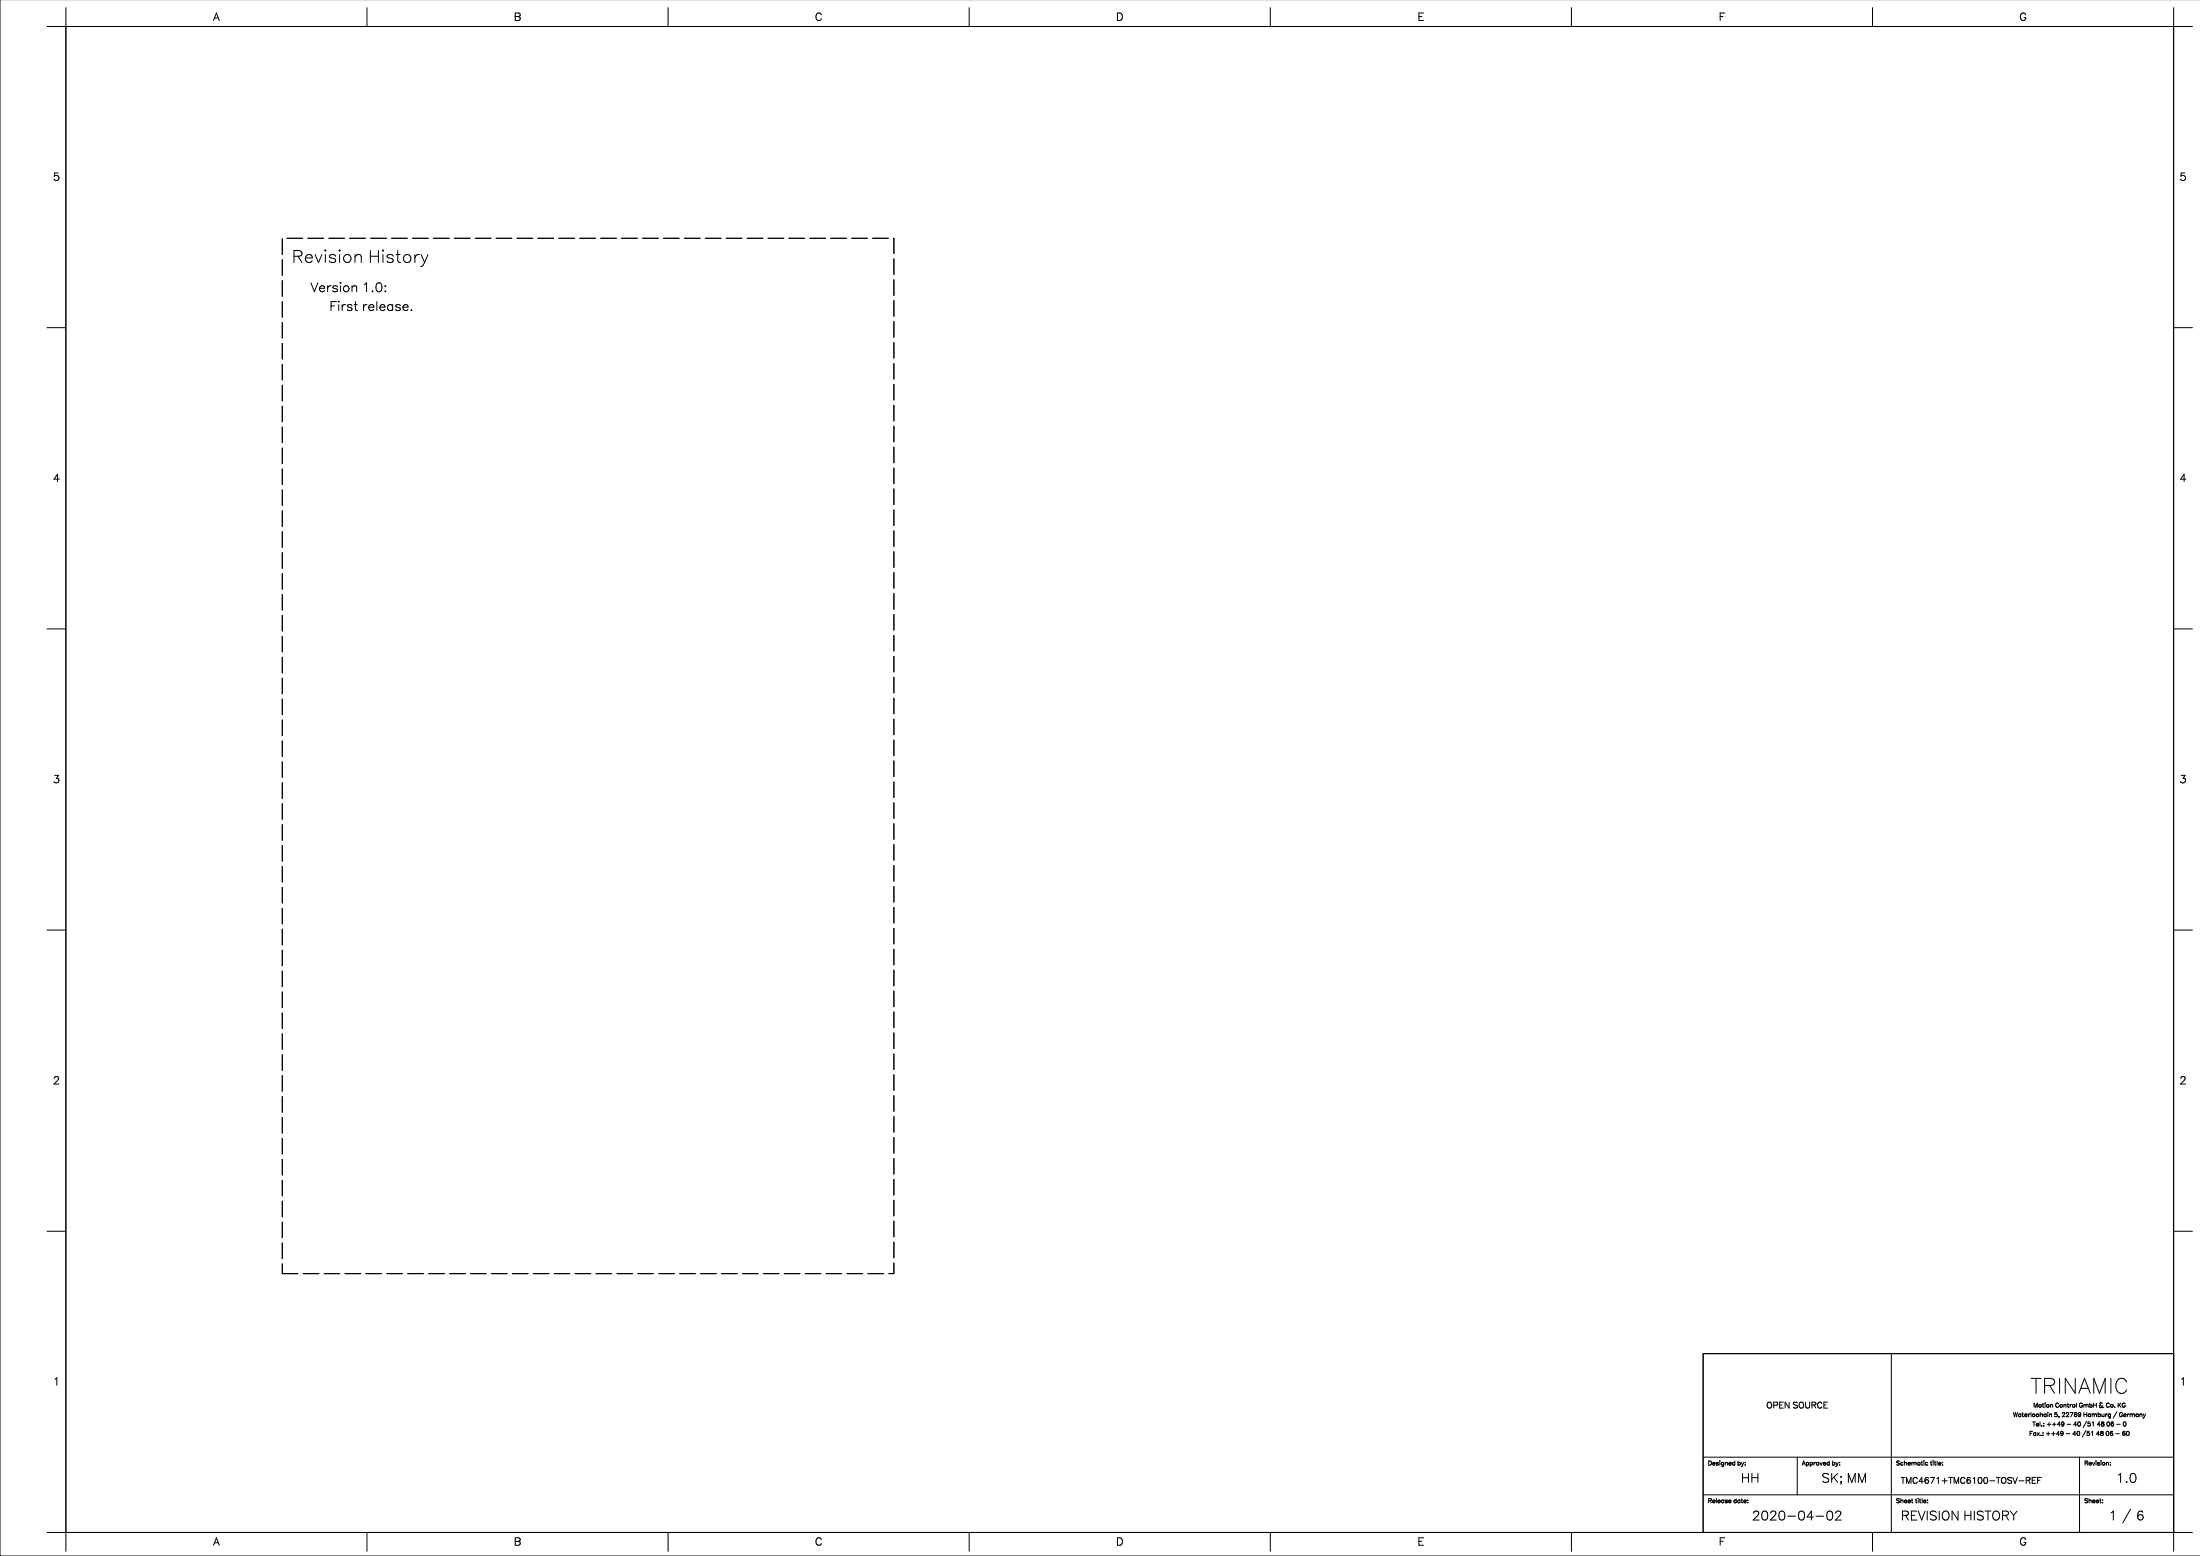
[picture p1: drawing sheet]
<svg xmlns="http://www.w3.org/2000/svg" width="594mm" height="420mm" viewBox="0 0 594 420" stroke-linecap="round" stroke-linejoin="round" font-family="sans-serif">
<g fill="none" stroke="#000" stroke-width=".27">
<path d="M0 -.1v419.9h593.8M17.8 7.1h568.8v406.4h-568.8zM17.8 2.1v5h-5.1M99 2.1v5M180.3 2.1v5M261.6 2.1v5M342.8 2.1v5M424.1 2.1v5M505.3 2.1v5M586.6 2.1v5h5.1M12.7 88.4h5.1M586.6 88.4h5.1"/>
<path d="M12.7 169.7h5.1M586.6 169.7h5.1M12.7 250.9h5.1M586.6 250.9h5.1M12.7 332.2h5.1M586.6 332.2h5.1M459.6 365.2h127v48.3h-127zM510.4 365.2v48.3M459.6 393.1h127M485 393.1v10.2M561.2 393.1v20.4M562.9 386l-.9 1.7"/>
<path d="M563.2 383.4l-1 1.7M12.7 413.5h5.1v5M99 413.5v5M180.3 413.5v5M261.6 413.5v5M342.8 413.5v5M424.1 413.5v5M459.6 403.3h127M505.3 413.5v5M574.9 407.2l-2 3.7M591.7 413.5h-5.1v5"/>
</g>
<path d="M76.2 64.3h165v279.3h-165z" fill="none" stroke="#000" stroke-width=".27" stroke-dasharray="4.2 1.4"/>
<g font-size="6">
<text x="547.9" y="374.9">T</text>
<text x="551" y="374.9">RI</text>
<text x="556.6" y="374.9">N</text>
<text x="560.8" y="374.9">AM</text>
<text x="568.9" y="374.9">I</text>
<text x="570.4" y="374.9">C</text>
</g>
<g font-size="4.9">
<text x="78.7" y="69.9">Revi</text>
<text x="88.4" y="69.9">si</text>
<text x="92.3" y="69.9">on H</text>
<text x="102.7" y="69.9">i</text>
<text x="104" y="69.9">st</text>
<text x="108.4" y="69.9">or</text>
<text x="113.4" y="69.9">y</text>
</g>
<g font-size="3.5">
<text x="83.8" y="78.1">Version 1</text>
<text x="88.9" y="83.1">First rel</text>
<text x="100" y="78.1">.0:</text>
<text x="102.2" y="83.1">ease.</text>
<text x="469.8" y="399.3">H</text>
<text x="472.3" y="399.3">H</text>
<text x="491.6" y="399.3">SK; M</text>
<text x="501.1" y="399.3">M</text>
<text x="571" y="399.3">1</text>
<text x="573.3" y="399.3">.0</text>
<text x="472.8" y="409.5">2020-04</text>
<text x="489.6" y="409.5">-02</text>
<text x="513" y="409.5">REVI</text>
<text x="520.6" y="409.5">SI</text>
<text x="523.8" y="409.5">ON</text>
<text x="529.8" y="409.5">H</text>
<text x="532.4" y="409.5">I</text>
<text x="533.3" y="409.5">ST</text>
<text x="537.4" y="409.5">ORY</text>
<text x="569.1" y="409.5">1</text>
<text x="572.6" y="409.5">/ 6</text>
</g>
<g font-size="2.8">
<text x="57.5" y="5">A</text>
<text x="138.7" y="5">B</text>
<text x="219.9" y="5">C</text>
<text x="301.2" y="5">D</text>
<text x="382.5" y="5">E</text>
<text x="463.8" y="5">F</text>
<text x="545" y="5">G</text>
<text x="14.3" y="48.2">5</text>
<text x="588.2" y="48.2">5</text>
<text x="14.3" y="129.4">4</text>
<text x="588.2" y="129.4">4</text>
<text x="14.3" y="210.7">3</text>
<text x="588.2" y="210.7">3</text>
<text x="14.3" y="291.9">2</text>
<text x="588.2" y="291.9">2</text>
<text x="14.3" y="373.2">1</text>
<text x="588.2" y="373.2">1</text>
<text x="57.5" y="416.4">A</text>
<text x="138.7" y="416.4">B</text>
<text x="219.9" y="416.4">C</text>
<text x="301.2" y="416.4">D</text>
<text x="382.5" y="416.4">E</text>
<text x="463.8" y="416.4">F</text>
<text x="545" y="416.4">G</text>
</g>
<g font-size="2.5">
<text x="476.7" y="379.4">OPEN SOURCE</text>
<text x="513" y="399.7">TMC4671+TMC6100-TOSV-REF</text>
</g>
<g font-size="1.8">
<text x="543.3" y="381.8">Waterloohain 5, 22769 Hamburg / Germany</text>
<text x="548.7" y="379.2">Motion Control GmbH &amp; Co. KG</text>
<text x="547.6" y="386.9">Fax.: ++49 - 40 /51</text>
<text x="548.5" y="384.3">Tel.: ++49 - 40 /51</text>
<text x="565.6" y="386.9">48</text>
<text x="565.8" y="384.3">48</text>
<text x="568.2" y="386.9">06 - 60</text>
<text x="568.4" y="384.3">06 - 0</text>
<text x="460.9" y="394.9">Designed by:</text>
<text x="486.3" y="394.9">Approved by:</text>
<text x="511.7" y="394.9">Schematic title:</text>
<text x="562.5" y="394.9">Revision:</text>
<text x="460.9" y="405">Release date:</text>
<text x="511.7" y="405">Sheet title:</text>
<text x="562.5" y="405">Sheet:</text>
</g>
</svg>
